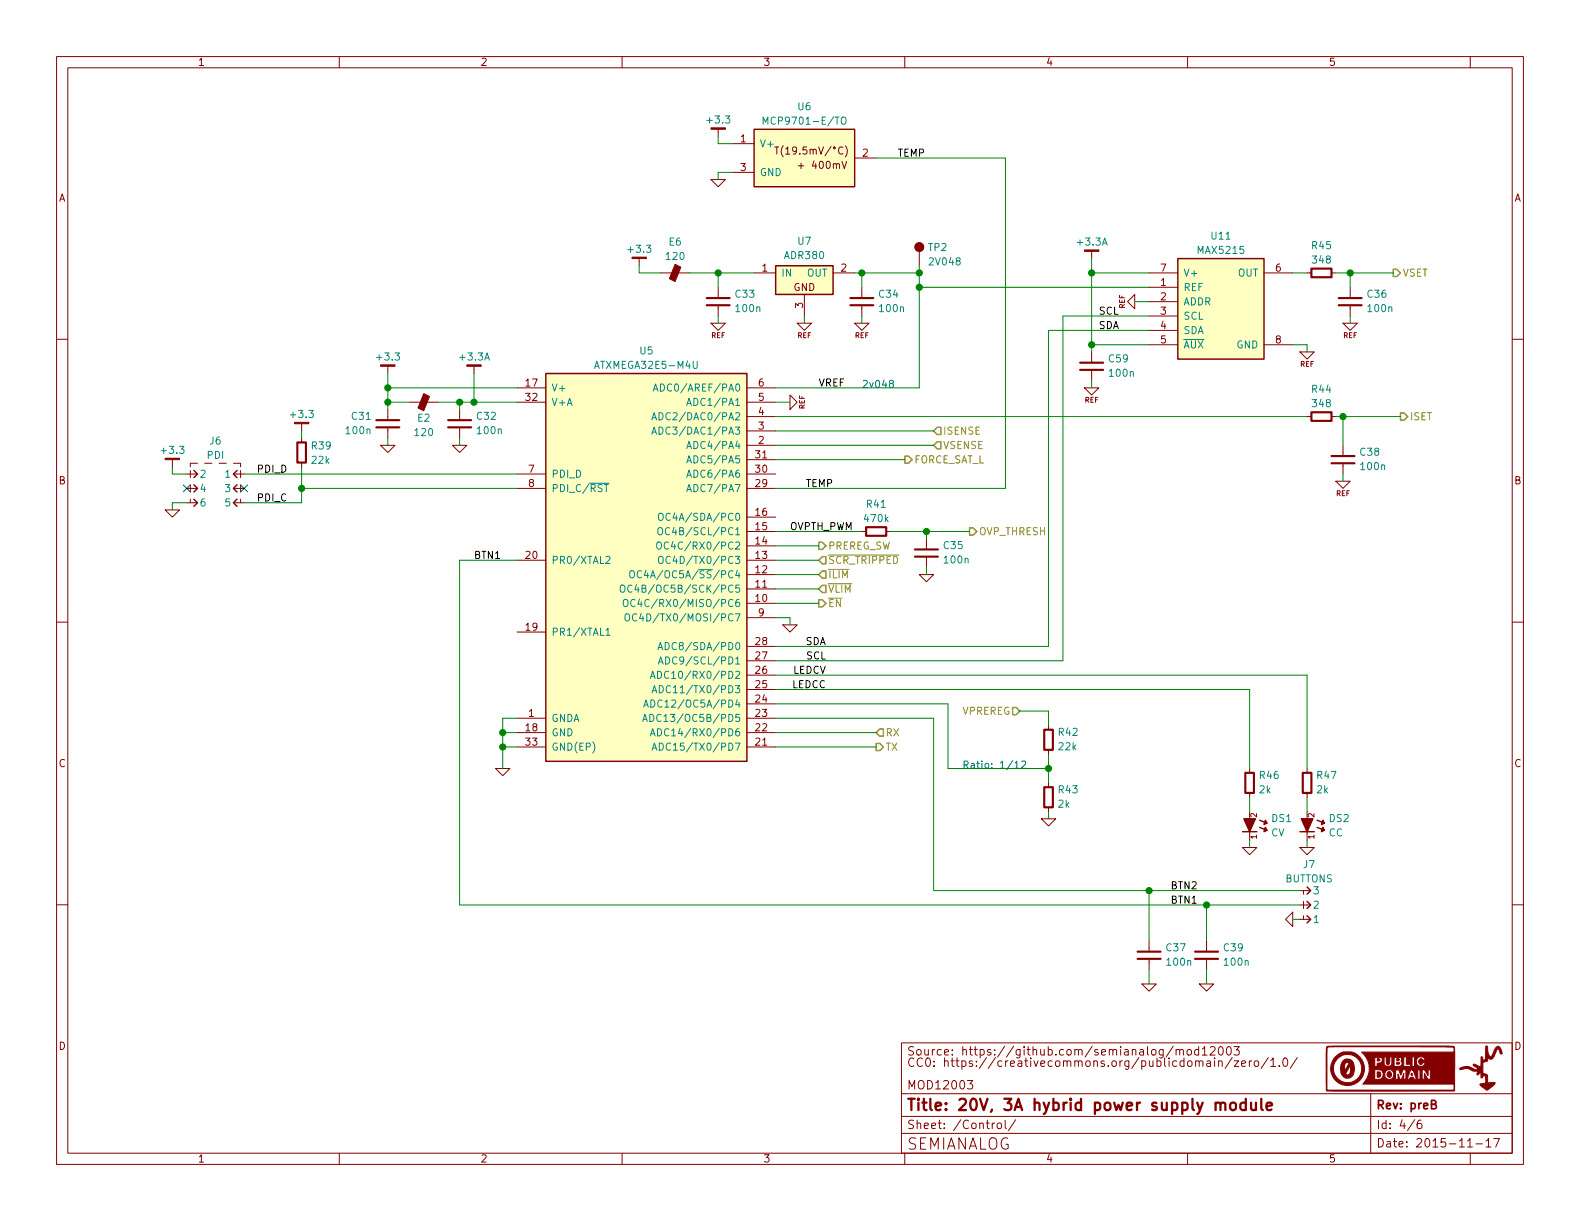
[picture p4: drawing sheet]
EESchema Schematic File Version 2
LIBS:Xilinx
LIBS:Vishay
LIBS:TexasInstruments
LIBS:symbol
LIBS:supertex
LIBS:st_ic
LIBS:ST
LIBS:skyworks
LIBS:silabs
LIBS:semi-trans-Vishay
LIBS:semi-trans-Toshiba
LIBS:semi-trans-TIP
LIBS:semi-trans-TI
LIBS:semi-trans-ST
LIBS:semi-trans-PZT
LIBS:semi-trans-OnSemi
LIBS:semi-trans-NXP
LIBS:semi-trans-MPS
LIBS:semi-trans-MMB
LIBS:semi-trans-misc
LIBS:semi-trans-IXYS
LIBS:semi-trans-IntRect
LIBS:semi-trans-Infineon
LIBS:semi-trans-Fairchild
LIBS:semi-trans-EPC
LIBS:semi-trans-DiodesInc
LIBS:semi-trans-BC
LIBS:semi-trans-AOS
LIBS:semi-trans-2N
LIBS:semi-thyristor-2N
LIBS:semi-opto-misc
LIBS:semi-diode-Vishay
LIBS:semi-diode-ST
LIBS:semi-diode-OnSemi
LIBS:semi-diode-NXP
LIBS:semi-diode-Murata
LIBS:semi-diode-MMB
LIBS:semi-diode-MCC
LIBS:semi-diode-DiodesInc
LIBS:semi-diode-BA
LIBS:semi-diode-1N
LIBS:_semi
LIBS:Recom
LIBS:power
LIBS:pcb
LIBS:pasv-xtal
LIBS:pasv-res
LIBS:pasv-ind
LIBS:pasv-cap
LIBS:pasv-Bourns
LIBS:pasv-BiTech
LIBS:passive
LIBS:onsemi
LIBS:NXP
LIBS:Micron
LIBS:Microchip
LIBS:mechanical
LIBS:maxim
LIBS:MACOM
LIBS:logic-7400
LIBS:logic-4000
LIBS:Littelfuse
LIBS:LinearTech
LIBS:_linear
LIBS:Lattice
LIBS:Intersil
LIBS:FTDI
LIBS:Fairchild
LIBS:_electromech
LIBS:display
LIBS:DiodesInc
LIBS:conn-test
LIBS:conn-te
LIBS:conn-tagconnect
LIBS:conn-molex
LIBS:conn-linx
LIBS:conn-fci
LIBS:conn-cui
LIBS:conn-100mil
LIBS:conn-2mm
LIBS:Atmel
LIBS:AnalogDevices
LIBS:Altera
LIBS:AOS
LIBS:pasv-Murata
LIBS:pasv-TDK
LIBS:mod12003-cache
EELAYER 25 0
EELAYER END
$Descr USLetter 11000 8500
encoding utf-8
Sheet 4 6
Title "20V, 3A hybrid power supply module"
Date "2015-11-17"
Rev "preB"
Comp "SEMIANALOG"
Comment1 "MOD12003"
Comment2 ""
Comment3 "CC0: https://creativecommons.org/publicdomain/zero/1.0/"
Comment4 "Source: https://github.com/semianalog/mod12003"
$EndDescr
$Comp
L +3.3 #PWR051
U 1 1
P 2700 2600
F 0 "#PWR051" H 2700 2650 30  0001 C CNN
F 1 "+3.3" H 2700 2713 50  0000 C CNN
F 2 "" H 2700 2600 60  0000 C CNN
F 3 "" H 2700 2600 60  0000 C CNN
	1    2700 2600
	1    0    0    -1  
$EndComp
$Comp
L GND #PWR052
U 1 1
P 2700 3100
F 0 "#PWR052" H 2700 3100 30  0001 C CNN
F 1 "GND" H 2700 3030 30  0001 C CNN
F 2 "" H 2700 3100 60  0000 C CNN
F 3 "" H 2700 3100 60  0000 C CNN
	1    2700 3100
	1    0    0    -1  
$EndComp
$Comp
L GND #PWR053
U 1 1
P 3500 5350
F 0 "#PWR053" H 3500 5350 30  0001 C CNN
F 1 "GND" H 3500 5280 30  0001 C CNN
F 2 "" H 3500 5350 60  0000 C CNN
F 3 "" H 3500 5350 60  0000 C CNN
	1    3500 5350
	1    0    0    -1  
$EndComp
$Comp
L +3.3A #PWR054
U 1 1
P 3300 2600
F 0 "#PWR054" H 3300 2650 30  0001 C CNN
F 1 "+3.3A" H 3300 2713 50  0000 C CNN
F 2 "" H 3300 2600 60  0000 C CNN
F 3 "" H 3300 2600 60  0000 C CNN
	1    3300 2600
	1    0    0    -1  
$EndComp
Text Label 5700 2700 0    50   ~ 0
VREF
$Comp
L ADR380 U7
U 1 1
P 5600 1950
F 0 "U7" H 5600 2219 50  0000 C CNN
F 1 "ADR380" H 5600 2119 50  0000 C CNN
F 2 "smd-semi:SOT-23" H 5600 1950 50  0001 C CNN
F 3 "" H 5600 1950 60  0000 C CNN
F 4 "IC ADI ADR380" H 6100 2700 60  0001 C CNN "BOM"
	1    5600 1950
	1    0    0    -1  
$EndComp
Text Notes 6000 2700 0    50   ~ 0
2v048
Text HLabel 9700 1900 2    50   Output ~ 0
VSET
Text HLabel 9750 2900 2    50   Output ~ 0
ISET
$Comp
L CONN-100MIL-M-2x3 J6
U 1 1
P 1500 3300
F 0 "J6" H 1500 3528 50  0000 C CNN
F 1 "PDI" H 1500 3428 50  0000 C CNN
F 2 "conn-100mil:CONN-100MIL-M-2x3" H 1475 3300 50  0001 C CNN
F 3 "" H 1475 3300 50  0000 C CNN
F 4 "(6) PIN STRIP 100mil" H 1500 3300 60  0001 C CNN "BOM"
	1    1500 3300
	-1   0    0    -1  
$EndComp
Text Label 2000 3300 2    50   ~ 0
PDI_D
Text Label 2000 3500 2    50   ~ 0
PDI_C
NoConn ~ 1700 3400
NoConn ~ 1300 3400
$Comp
L +3.3 #PWR055
U 1 1
P 1200 3250
F 0 "#PWR055" H 1200 3300 30  0001 C CNN
F 1 "+3.3" H 1200 3363 50  0000 C CNN
F 2 "" H 1200 3250 60  0000 C CNN
F 3 "" H 1200 3250 60  0000 C CNN
	1    1200 3250
	1    0    0    -1  
$EndComp
$Comp
L GND #PWR056
U 1 1
P 1200 3550
F 0 "#PWR056" H 1200 3550 30  0001 C CNN
F 1 "GND" H 1200 3480 30  0001 C CNN
F 2 "" H 1200 3550 60  0000 C CNN
F 3 "" H 1200 3550 60  0000 C CNN
	1    1200 3550
	1    0    0    -1  
$EndComp
$Comp
L +3.3 #PWR057
U 1 1
P 2100 3000
F 0 "#PWR057" H 2100 3050 30  0001 C CNN
F 1 "+3.3" H 2100 3113 50  0000 C CNN
F 2 "" H 2100 3000 60  0000 C CNN
F 3 "" H 2100 3000 60  0000 C CNN
	1    2100 3000
	1    0    0    -1  
$EndComp
Text HLabel 6100 5200 2    50   Output ~ 0
TX
Text HLabel 6100 5100 2    50   Input ~ 0
RX
$Comp
L REFGND #PWR058
U 1 1
P 6000 2250
F 0 "#PWR058" H 6000 2250 30  0001 C CNN
F 1 "REFGND" H 6000 2180 30  0001 C CNN
F 2 "" H 6000 2250 60  0000 C CNN
F 3 "" H 6000 2250 60  0000 C CNN
	1    6000 2250
	1    0    0    -1  
$EndComp
$Comp
L REFGND #PWR059
U 1 1
P 5600 2250
F 0 "#PWR059" H 5600 2250 30  0001 C CNN
F 1 "REFGND" H 5600 2180 30  0001 C CNN
F 2 "" H 5600 2250 60  0000 C CNN
F 3 "" H 5600 2250 60  0000 C CNN
	1    5600 2250
	1    0    0    -1  
$EndComp
$Comp
L REFGND #PWR060
U 1 1
P 5000 2250
F 0 "#PWR060" H 5000 2250 30  0001 C CNN
F 1 "REFGND" H 5000 2180 30  0001 C CNN
F 2 "" H 5000 2250 60  0000 C CNN
F 3 "" H 5000 2250 60  0000 C CNN
	1    5000 2250
	1    0    0    -1  
$EndComp
$Comp
L BEAD-0603 E?
U 1 1
P 2950 2800
AR Path="/55CEE1A2/55D21237" Ref="E?"  Part="1" 
AR Path="/55CDE77D/55D21237" Ref="E2"  Part="1" 
F 0 "E2" H 2950 2687 50  0000 C CNN
F 1 "120" H 2950 2587 50  0000 C CNN
F 2 "IPC7351-Nominal:INDC1608X95" H 2950 2800 50  0001 C CNN
F 3 "" H 2950 2850 60  0000 C CNN
F 4 "BEAD SMD 120 250mA [0603]" H 2950 2800 60  0001 C CNN "BOM"
	1    2950 2800
	1    0    0    -1  
$EndComp
Text HLabel 6500 3100 2    50   Input ~ 0
VSENSE
Text HLabel 6500 3000 2    50   Input ~ 0
ISENSE
$Comp
L REFGND #PWR061
U 1 1
P 9400 2250
F 0 "#PWR061" H 9400 2250 30  0001 C CNN
F 1 "REFGND" H 9400 2180 30  0001 C CNN
F 2 "" H 9400 2250 60  0000 C CNN
F 3 "" H 9400 2250 60  0000 C CNN
	1    9400 2250
	1    0    0    -1  
$EndComp
$Comp
L REFGND #PWR062
U 1 1
P 9350 3350
F 0 "#PWR062" H 9350 3350 30  0001 C CNN
F 1 "REFGND" H 9350 3280 30  0001 C CNN
F 2 "" H 9350 3350 60  0000 C CNN
F 3 "" H 9350 3350 60  0000 C CNN
	1    9350 3350
	1    0    0    -1  
$EndComp
Text HLabel 5700 3800 2    50   Output ~ 0
PREREG_SW
Text HLabel 5700 4000 2    50   Input ~ 0
~ILIM
Text HLabel 5700 4100 2    50   Input ~ 0
~VLIM
Text HLabel 7100 4950 0    50   Input ~ 0
VPREREG
$Comp
L GND #PWR063
U 1 1
P 6450 4000
F 0 "#PWR063" H 6450 4000 30  0001 C CNN
F 1 "GND" H 6450 3930 30  0001 C CNN
F 2 "" H 6450 4000 60  0000 C CNN
F 3 "" H 6450 4000 60  0000 C CNN
	1    6450 4000
	1    0    0    -1  
$EndComp
Text Label 5500 3700 0    50   ~ 0
OVPTH_PWM
Text HLabel 6750 3700 2    50   Output ~ 0
OVP_THRESH
Text HLabel 5700 3900 2    50   Input ~ 0
~SCR_TRIPPED
$Comp
L GND #PWR064
U 1 1
P 9100 5900
F 0 "#PWR064" H 9100 5900 30  0001 C CNN
F 1 "GND" H 9100 5830 30  0001 C CNN
F 2 "" H 9100 5900 60  0000 C CNN
F 3 "" H 9100 5900 60  0000 C CNN
	1    9100 5900
	1    0    0    -1  
$EndComp
$Comp
L GND #PWR065
U 1 1
P 8700 5900
F 0 "#PWR065" H 8700 5900 30  0001 C CNN
F 1 "GND" H 8700 5830 30  0001 C CNN
F 2 "" H 8700 5900 60  0000 C CNN
F 3 "" H 8700 5900 60  0000 C CNN
	1    8700 5900
	1    0    0    -1  
$EndComp
$Comp
L TESTPOINT TP?
U 1 1
P 6400 1850
AR Path="/55CEE1A2/55D1A68A" Ref="TP?"  Part="1" 
AR Path="/55CDE77D/55D1A68A" Ref="TP2"  Part="1" 
F 0 "TP2" H 6460 1975 50  0000 L CNN
F 1 "2V048" H 6460 1875 50  0000 L CNN
F 2 "conn-test:TEST-SMD-SMALL" H 6400 1850 50  0001 C CNN
F 3 "" H 6400 1850 50  0000 C CNN
	1    6400 1850
	1    0    0    -1  
$EndComp
$Comp
L REFGND #PWR066
U 1 1
P 5500 2800
F 0 "#PWR066" H 5500 2800 30  0001 C CNN
F 1 "REFGND" H 5500 2730 30  0001 C CNN
F 2 "" H 5500 2800 60  0000 C CNN
F 3 "" H 5500 2800 60  0000 C CNN
	1    5500 2800
	0    -1   -1   0   
$EndComp
$Comp
L LED-5MM DS1
U 1 1
P 8700 5750
F 0 "DS1" H 8850 5800 50  0000 L CNN
F 1 "CV" H 8850 5700 50  0000 L CNN
F 2 "pth-semi:LED-5mm" H 8700 5750 50  0001 C CNN
F 3 "" H 8700 5750 60  0000 C CNN
F 4 "LED GREEN [5mm]" H 9550 6300 60  0001 C CNN "BOM"
	1    8700 5750
	1    0    0    -1  
$EndComp
$Comp
L LED-5MM DS2
U 1 1
P 9100 5750
F 0 "DS2" H 9250 5800 50  0000 L CNN
F 1 "CC" H 9250 5700 50  0000 L CNN
F 2 "pth-semi:LED-5mm" H 9100 5750 50  0001 C CNN
F 3 "" H 9100 5750 60  0000 C CNN
F 4 "LED RED [5mm]" H 9950 6300 60  0001 C CNN "BOM"
	1    9100 5750
	1    0    0    -1  
$EndComp
$Comp
L CONN-100MIL-M-1x3-SHROUD J7
U 1 1
P 9100 6400
F 0 "J7" H 9114 6014 50  0000 C CNN
F 1 "BUTTONS" H 9114 6114 50  0000 C CNN
F 2 "conn-100mil:CONN-100MIL-M-1x3-SHROUD" H 9100 6400 50  0001 C CNN
F 3 "" H 9100 6400 50  0000 C CNN
	1    9100 6400
	1    0    0    1   
$EndComp
$Comp
L GND #PWR067
U 1 1
P 9000 6400
F 0 "#PWR067" H 9000 6400 30  0001 C CNN
F 1 "GND" H 9000 6330 30  0001 C CNN
F 2 "" H 9000 6400 60  0000 C CNN
F 3 "" H 9000 6400 60  0000 C CNN
	1    9000 6400
	0    1    1    0   
$EndComp
$Comp
L GND #PWR068
U 1 1
P 8400 6850
F 0 "#PWR068" H 8400 6850 30  0001 C CNN
F 1 "GND" H 8400 6780 30  0001 C CNN
F 2 "" H 8400 6850 60  0000 C CNN
F 3 "" H 8400 6850 60  0000 C CNN
	1    8400 6850
	1    0    0    -1  
$EndComp
$Comp
L GND #PWR069
U 1 1
P 8000 6850
F 0 "#PWR069" H 8000 6850 30  0001 C CNN
F 1 "GND" H 8000 6780 30  0001 C CNN
F 2 "" H 8000 6850 60  0000 C CNN
F 3 "" H 8000 6850 60  0000 C CNN
	1    8000 6850
	1    0    0    -1  
$EndComp
$Comp
L GND #PWR070
U 1 1
P 3200 3100
F 0 "#PWR070" H 3200 3100 30  0001 C CNN
F 1 "GND" H 3200 3030 30  0001 C CNN
F 2 "" H 3200 3100 60  0000 C CNN
F 3 "" H 3200 3100 60  0000 C CNN
	1    3200 3100
	1    0    0    -1  
$EndComp
Text HLabel 5700 4200 2    50   Output ~ 0
~EN
$Comp
L GND #PWR071
U 1 1
P 5500 4350
F 0 "#PWR071" H 5500 4350 30  0001 C CNN
F 1 "GND" H 5500 4280 30  0001 C CNN
F 2 "" H 5500 4350 60  0000 C CNN
F 3 "" H 5500 4350 60  0000 C CNN
	1    5500 4350
	1    0    0    -1  
$EndComp
Text Notes 6700 5350 0    50   ~ 0
Ratio: 1/12
$Comp
L MCP9701-E/TO U6
U 1 1
P 5600 1100
F 0 "U6" H 5600 1455 50  0000 C CNN
F 1 "MCP9701-E/TO" H 5600 1355 50  0000 C CNN
F 2 "conn-100mil:CONN-100MIL-M-1x3" H 5650 1100 50  0001 C CNN
F 3 "" H 5650 1100 50  0000 C CNN
F 4 "IC MICROCHIP MCP9701-E/TO" H 6100 1950 60  0001 C CNN "BOM"
	1    5600 1100
	1    0    0    -1  
$EndComp
$Comp
L +3.3 #PWR072
U 1 1
P 5000 950
F 0 "#PWR072" H 5000 1000 30  0001 C CNN
F 1 "+3.3" H 5000 1063 50  0000 C CNN
F 2 "" H 5000 950 60  0000 C CNN
F 3 "" H 5000 950 60  0000 C CNN
	1    5000 950 
	1    0    0    -1  
$EndComp
$Comp
L GND #PWR073
U 1 1
P 5000 1250
F 0 "#PWR073" H 5000 1250 30  0001 C CNN
F 1 "GND" H 5000 1180 30  0001 C CNN
F 2 "" H 5000 1250 60  0000 C CNN
F 3 "" H 5000 1250 60  0000 C CNN
	1    5000 1250
	1    0    0    -1  
$EndComp
Text Label 6250 1100 0    50   ~ 0
TEMP
$Comp
L ATXMEGA32E5-M4U U5
U 1 1
P 4500 3950
F 0 "U5" H 4500 5455 50  0000 C CNN
F 1 "ATXMEGA32E5-M4U" H 4500 5355 50  0000 C CNN
F 2 "smd-semi:QFN40P400X400X55-33" H 4500 2550 50  0001 C CNN
F 3 "" H 4200 4300 50  0000 C CNN
F 4 "IC ATMEL ATXMEGA32E5-M4U" H 4500 2450 50  0001 C CNN "BOM"
	1    4500 3950
	1    0    0    -1  
$EndComp
$Comp
L R-0402 R45
U 1 1
P 9200 1900
F 0 "R45" V 9012 1900 50  0000 C CNN
F 1 "348" V 9112 1900 50  0000 C CNN
F 2 "IPC7351-Nominal:RESC1005X40" H 9200 1900 50  0001 C CNN
F 3 "" H 9200 1950 60  0000 C CNN
F 4 "RES SMD 348 1% [0402]" H 9950 2450 60  0001 C CNN "BOM"
	1    9200 1900
	0    1    1    0   
$EndComp
$Comp
L C-0402 C36
U 1 1
P 9400 2100
F 0 "C36" H 9513 2150 50  0000 L CNN
F 1 "100n" H 9513 2050 50  0000 L CNN
F 2 "IPC7351-Nominal:CAPC1005X55" H 9400 2100 50  0001 C CNN
F 3 "" H 9390 2075 60  0000 C CNN
F 4 "CAP MLCC 100n ≥X5R 10V 20% [0402]" H 10200 2650 60  0001 C CNN "BOM"
	1    9400 2100
	1    0    0    -1  
$EndComp
$Comp
L C-0402 C38
U 1 1
P 9350 3200
F 0 "C38" H 9463 3250 50  0000 L CNN
F 1 "100n" H 9463 3150 50  0000 L CNN
F 2 "IPC7351-Nominal:CAPC1005X55" H 9350 3200 50  0001 C CNN
F 3 "" H 9340 3175 60  0000 C CNN
F 4 "CAP MLCC 100n ≥X5R 10V 20% [0402]" H 10150 3750 60  0001 C CNN "BOM"
	1    9350 3200
	1    0    0    -1  
$EndComp
$Comp
L R-0402 R44
U 1 1
P 9200 2900
F 0 "R44" V 9012 2900 50  0000 C CNN
F 1 "348" V 9112 2900 50  0000 C CNN
F 2 "IPC7351-Nominal:RESC1005X40" H 9200 2900 50  0001 C CNN
F 3 "" H 9200 2950 60  0000 C CNN
F 4 "RES SMD 348 1% [0402]" H 9950 3450 60  0001 C CNN "BOM"
	1    9200 2900
	0    1    1    0   
$EndComp
$Comp
L C-0402 C32
U 1 1
P 3200 2950
AR Path="/55CDE77D/55FEB73A" Ref="C32"  Part="1" 
AR Path="/55C7FF09/55FEB73A" Ref="C?"  Part="1" 
F 0 "C32" H 3313 3000 50  0000 L CNN
F 1 "100n" H 3313 2900 50  0000 L CNN
F 2 "IPC7351-Nominal:CAPC1005X55" H 3200 2950 50  0001 C CNN
F 3 "" H 3190 2925 60  0000 C CNN
F 4 "CAP MLCC 100n ≥X5R 10V 20% [0402]" H 4000 3500 60  0001 C CNN "BOM"
	1    3200 2950
	1    0    0    -1  
$EndComp
$Comp
L R-0402 R?
U 1 1
P 2100 3150
AR Path="/55C7FF09/55FED969" Ref="R?"  Part="1" 
AR Path="/55CDE77D/55FED969" Ref="R39"  Part="1" 
F 0 "R39" H 2037 3100 50  0000 R CNN
F 1 "22k" H 2037 3200 50  0000 R CNN
F 2 "IPC7351-Nominal:RESC1005X40" H 2100 3150 50  0001 C CNN
F 3 "" H 2100 3200 60  0000 C CNN
F 4 "RES SMD 22k 1% [0402]" H 2850 3700 60  0001 C CNN "BOM"
	1    2100 3150
	-1   0    0    1   
$EndComp
$Comp
L R-0402 R43
U 1 1
P 7300 5550
F 0 "R43" H 7363 5600 50  0000 L CNN
F 1 "2k" H 7363 5500 50  0000 L CNN
F 2 "IPC7351-Nominal:RESC1005X40" H 7300 5550 50  0001 C CNN
F 3 "" H 7300 5600 60  0000 C CNN
F 4 "RES SMD 2k 1% [0402]" H 8050 6100 60  0001 C CNN "BOM"
	1    7300 5550
	1    0    0    -1  
$EndComp
$Comp
L R-0402 R42
U 1 1
P 7300 5150
F 0 "R42" H 7363 5200 50  0000 L CNN
F 1 "22k" H 7363 5100 50  0000 L CNN
F 2 "IPC7351-Nominal:RESC1005X40" H 7300 5150 50  0001 C CNN
F 3 "" H 7300 5200 60  0000 C CNN
F 4 "RES SMD 22k 1% [0402]" H 8050 5700 60  0001 C CNN "BOM"
	1    7300 5150
	1    0    0    -1  
$EndComp
$Comp
L C-0402 C31
U 1 1
P 2700 2950
AR Path="/55CDE77D/55FF86D3" Ref="C31"  Part="1" 
AR Path="/55C7FF09/55FF86D3" Ref="C?"  Part="1" 
F 0 "C31" H 2588 3000 50  0000 R CNN
F 1 "100n" H 2588 2900 50  0000 R CNN
F 2 "IPC7351-Nominal:CAPC1005X55" H 2700 2950 50  0001 C CNN
F 3 "" H 2690 2925 60  0000 C CNN
F 4 "CAP MLCC 100n ≥X5R 10V 20% [0402]" H 3500 3500 60  0001 C CNN "BOM"
	1    2700 2950
	1    0    0    -1  
$EndComp
$Comp
L C-0402 C35
U 1 1
P 6450 3850
F 0 "C35" H 6563 3900 50  0000 L CNN
F 1 "100n" H 6563 3800 50  0000 L CNN
F 2 "IPC7351-Nominal:CAPC1005X55" H 6450 3850 50  0001 C CNN
F 3 "" H 6440 3825 60  0000 C CNN
F 4 "CAP MLCC 100n ≥X5R 10V 20% [0402]" H 7250 4400 60  0001 C CNN "BOM"
	1    6450 3850
	1    0    0    -1  
$EndComp
$Comp
L R-0402 R41
U 1 1
P 6100 3700
F 0 "R41" V 5912 3700 50  0000 C CNN
F 1 "470k" V 6012 3700 50  0000 C CNN
F 2 "IPC7351-Nominal:RESC1005X40" H 6100 3700 50  0001 C CNN
F 3 "" H 6100 3750 60  0000 C CNN
F 4 "RES SMD 470k 1% [0402]" H 6850 4250 60  0001 C CNN "BOM"
	1    6100 3700
	0    1    1    0   
$EndComp
$Comp
L C-0402 C37
U 1 1
P 8000 6650
F 0 "C37" H 8113 6700 50  0000 L CNN
F 1 "100n" H 8113 6600 50  0000 L CNN
F 2 "IPC7351-Nominal:CAPC1005X55" H 8000 6650 50  0001 C CNN
F 3 "" H 7990 6625 60  0000 C CNN
F 4 "CAP MLCC 100n ≥X5R 10V 20% [0402]" H 8800 7200 60  0001 C CNN "BOM"
	1    8000 6650
	1    0    0    -1  
$EndComp
$Comp
L C-0402 C39
U 1 1
P 8400 6650
F 0 "C39" H 8513 6700 50  0000 L CNN
F 1 "100n" H 8513 6600 50  0000 L CNN
F 2 "IPC7351-Nominal:CAPC1005X55" H 8400 6650 50  0001 C CNN
F 3 "" H 8390 6625 60  0000 C CNN
F 4 "CAP MLCC 100n ≥X5R 10V 20% [0402]" H 9200 7200 60  0001 C CNN "BOM"
	1    8400 6650
	1    0    0    -1  
$EndComp
$Comp
L R-0402 R46
U 1 1
P 8700 5450
F 0 "R46" H 8763 5500 50  0000 L CNN
F 1 "2k" H 8763 5400 50  0000 L CNN
F 2 "IPC7351-Nominal:RESC1005X40" H 8700 5450 50  0001 C CNN
F 3 "" H 8700 5500 60  0000 C CNN
F 4 "RES SMD 2k 1% [0402]" H 9450 6000 60  0001 C CNN "BOM"
	1    8700 5450
	1    0    0    -1  
$EndComp
$Comp
L R-0402 R47
U 1 1
P 9100 5450
F 0 "R47" H 9163 5500 50  0000 L CNN
F 1 "2k" H 9163 5400 50  0000 L CNN
F 2 "IPC7351-Nominal:RESC1005X40" H 9100 5450 50  0001 C CNN
F 3 "" H 9100 5500 60  0000 C CNN
F 4 "RES SMD 2k 1% [0402]" H 9850 6000 60  0001 C CNN "BOM"
	1    9100 5450
	1    0    0    -1  
$EndComp
$Comp
L C-0402 C33
U 1 1
P 5000 2100
AR Path="/55CDE77D/56010135" Ref="C33"  Part="1" 
AR Path="/55C7FF09/56010135" Ref="C?"  Part="1" 
F 0 "C33" H 5113 2150 50  0000 L CNN
F 1 "100n" H 5113 2050 50  0000 L CNN
F 2 "IPC7351-Nominal:CAPC1005X55" H 5000 2100 50  0001 C CNN
F 3 "" H 4990 2075 60  0000 C CNN
F 4 "CAP MLCC 100n ≥X5R 10V 20% [0402]" H 5800 2650 60  0001 C CNN "BOM"
	1    5000 2100
	1    0    0    -1  
$EndComp
$Comp
L C-0402 C34
U 1 1
P 6000 2100
AR Path="/55CDE77D/560104B3" Ref="C34"  Part="1" 
AR Path="/55C7FF09/560104B3" Ref="C?"  Part="1" 
F 0 "C34" H 6113 2150 50  0000 L CNN
F 1 "100n" H 6113 2050 50  0000 L CNN
F 2 "IPC7351-Nominal:CAPC1005X55" H 6000 2100 50  0001 C CNN
F 3 "" H 5990 2075 60  0000 C CNN
F 4 "CAP MLCC 100n ≥X5R 10V 20% [0402]" H 6800 2650 60  0001 C CNN "BOM"
	1    6000 2100
	1    0    0    -1  
$EndComp
$Comp
L MAX5215 U11
U 1 1
P 8500 2150
F 0 "U11" H 8500 2655 50  0000 C CNN
F 1 "MAX5215" H 8500 2555 50  0000 C CNN
F 2 "IPC7351-Nominal:SOP65P490X110-8" H 8500 1650 50  0001 C CNN
F 3 "" H 8800 1800 50  0000 C CNN
F 4 "IC MAXIM MAX5215" H 8500 1750 50  0001 C CNN "BOM"
	1    8500 2150
	1    0    0    -1  
$EndComp
$Comp
L REFGND #PWR074
U 1 1
P 9100 2450
F 0 "#PWR074" H 9100 2450 30  0001 C CNN
F 1 "REFGND" H 9100 2380 30  0001 C CNN
F 2 "" H 9100 2450 60  0000 C CNN
F 3 "" H 9100 2450 60  0000 C CNN
	1    9100 2450
	1    0    0    -1  
$EndComp
$Comp
L REFGND #PWR075
U 1 1
P 7900 2100
F 0 "#PWR075" H 7900 2100 30  0001 C CNN
F 1 "REFGND" H 7900 2030 30  0001 C CNN
F 2 "" H 7900 2100 60  0000 C CNN
F 3 "" H 7900 2100 60  0000 C CNN
	1    7900 2100
	0    1    1    0   
$EndComp
Text Label 5750 4500 2    50   ~ 0
SDA
Text Label 5750 4600 2    50   ~ 0
SCL
Text Label 7650 2200 0    50   ~ 0
SCL
Text Label 7650 2300 0    50   ~ 0
SDA
Text Label 8150 6200 0    50   ~ 0
BTN2
Text Label 8150 6300 0    50   ~ 0
BTN1
Text Label 3300 3900 0    50   ~ 0
BTN1
Text Label 5750 4800 2    50   ~ 0
LEDCC
Text Label 5750 4700 2    50   ~ 0
LEDCV
$Comp
L GND #PWR076
U 1 1
P 7300 5700
F 0 "#PWR076" H 7300 5700 30  0001 C CNN
F 1 "GND" H 7300 5630 30  0001 C CNN
F 2 "" H 7300 5700 60  0000 C CNN
F 3 "" H 7300 5700 60  0000 C CNN
	1    7300 5700
	1    0    0    -1  
$EndComp
$Comp
L BEAD-0603 E?
U 1 1
P 4700 1900
AR Path="/55CEE1A2/56021D28" Ref="E?"  Part="1" 
AR Path="/55CDE77D/56021D28" Ref="E6"  Part="1" 
F 0 "E6" H 4700 2113 50  0000 C CNN
F 1 "120" H 4700 2013 50  0000 C CNN
F 2 "IPC7351-Nominal:INDC1608X95" H 4700 1900 50  0001 C CNN
F 3 "" H 4700 1950 60  0000 C CNN
F 4 "BEAD SMD 120 250mA [0603]" H 4700 1900 60  0001 C CNN "BOM"
	1    4700 1900
	1    0    0    -1  
$EndComp
$Comp
L +3.3 #PWR077
U 1 1
P 4450 1850
F 0 "#PWR077" H 4450 1900 30  0001 C CNN
F 1 "+3.3" H 4450 1963 50  0000 C CNN
F 2 "" H 4450 1850 60  0000 C CNN
F 3 "" H 4450 1850 60  0000 C CNN
	1    4450 1850
	1    0    0    -1  
$EndComp
$Comp
L +3.3A #PWR078
U 1 1
P 7600 1800
F 0 "#PWR078" H 7600 1850 30  0001 C CNN
F 1 "+3.3A" H 7600 1913 50  0000 C CNN
F 2 "" H 7600 1800 60  0000 C CNN
F 3 "" H 7600 1800 60  0000 C CNN
	1    7600 1800
	1    0    0    -1  
$EndComp
$Comp
L C-0402 C59
U 1 1
P 7600 2550
AR Path="/55CDE77D/5602364C" Ref="C59"  Part="1" 
AR Path="/55C7FF09/5602364C" Ref="C?"  Part="1" 
F 0 "C59" H 7713 2600 50  0000 L CNN
F 1 "100n" H 7713 2500 50  0000 L CNN
F 2 "IPC7351-Nominal:CAPC1005X55" H 7600 2550 50  0001 C CNN
F 3 "" H 7590 2525 60  0000 C CNN
F 4 "CAP MLCC 100n ≥X5R 10V 20% [0402]" H 8400 3100 60  0001 C CNN "BOM"
	1    7600 2550
	1    0    0    -1  
$EndComp
$Comp
L REFGND #PWR079
U 1 1
P 7600 2700
F 0 "#PWR079" H 7600 2700 30  0001 C CNN
F 1 "REFGND" H 7600 2630 30  0001 C CNN
F 2 "" H 7600 2700 60  0000 C CNN
F 3 "" H 7600 2700 60  0000 C CNN
	1    7600 2700
	1    0    0    -1  
$EndComp
Text Label 5800 3400 2    50   ~ 0
TEMP
Wire Wire Line
	3050 2800 3600 2800
Wire Wire Line
	2700 2800 2850 2800
Wire Wire Line
	2700 2600 2700 2850
Wire Wire Line
	2700 2700 3600 2700
Connection ~ 2700 2700
Connection ~ 2700 2800
Wire Wire Line
	2700 3100 2700 3050
Wire Wire Line
	3200 2850 3200 2800
Connection ~ 3200 2800
Wire Wire Line
	3200 3100 3200 3050
Wire Wire Line
	6400 2700 5400 2700
Wire Wire Line
	5950 1900 6400 1900
Wire Wire Line
	6400 1850 6400 2700
Wire Wire Line
	3500 5200 3600 5200
Wire Wire Line
	3500 5000 3500 5350
Wire Wire Line
	4800 1900 5250 1900
Connection ~ 5000 1900
Wire Wire Line
	5000 2250 5000 2200
Wire Wire Line
	5600 2200 5600 2250
Wire Wire Line
	3300 2600 3300 2800
Connection ~ 3300 2800
Wire Wire Line
	6000 2000 6000 1900
Connection ~ 6000 1900
Wire Wire Line
	6000 2250 6000 2200
Wire Wire Line
	9300 1900 9700 1900
Wire Wire Line
	9400 1900 9400 2000
Wire Wire Line
	9300 2900 9750 2900
Wire Wire Line
	9350 2900 9350 3100
Wire Wire Line
	9400 2200 9400 2250
Wire Wire Line
	9350 3350 9350 3300
Connection ~ 9400 1900
Connection ~ 9350 2900
Wire Wire Line
	1700 3300 3600 3300
Wire Wire Line
	2100 3500 1700 3500
Wire Wire Line
	2100 3250 2100 3500
Wire Wire Line
	2100 3400 3600 3400
Wire Wire Line
	1200 3250 1200 3300
Wire Wire Line
	1200 3300 1300 3300
Wire Wire Line
	1200 3550 1200 3500
Wire Wire Line
	1200 3500 1300 3500
Wire Wire Line
	2100 3000 2100 3050
Wire Wire Line
	6100 5200 5400 5200
Wire Wire Line
	6500 3100 5400 3100
Wire Wire Line
	6500 3000 5400 3000
Wire Wire Line
	5400 4900 6600 4900
Wire Wire Line
	5700 4000 5400 4000
Wire Wire Line
	5700 4100 5400 4100
Wire Wire Line
	7300 5250 7300 5450
Wire Wire Line
	6600 5350 7300 5350
Connection ~ 7300 5350
Wire Wire Line
	7300 5700 7300 5650
Wire Wire Line
	7300 5050 7300 4950
Wire Wire Line
	7300 4950 7100 4950
Wire Wire Line
	6000 3700 5400 3700
Wire Wire Line
	6200 3700 6750 3700
Wire Wire Line
	6450 3700 6450 3750
Wire Wire Line
	6450 4000 6450 3950
Connection ~ 6450 3700
Wire Wire Line
	5700 3900 5400 3900
Wire Wire Line
	8700 5550 8700 5650
Wire Wire Line
	9100 5550 9100 5650
Wire Wire Line
	9100 5900 9100 5850
Wire Wire Line
	8700 5900 8700 5850
Wire Wire Line
	9100 4700 9100 5350
Wire Wire Line
	8700 4800 8700 5350
Wire Wire Line
	5400 5100 6100 5100
Connection ~ 6400 1900
Wire Wire Line
	5400 2800 5500 2800
Wire Wire Line
	5400 3800 5700 3800
Wire Wire Line
	3500 5100 3600 5100
Connection ~ 3500 5200
Wire Wire Line
	3200 6300 9050 6300
Wire Wire Line
	6500 6200 9050 6200
Wire Wire Line
	9000 6400 9050 6400
Wire Wire Line
	8400 6550 8400 6300
Connection ~ 8400 6300
Connection ~ 8000 6200
Wire Wire Line
	8400 6850 8400 6750
Wire Wire Line
	8000 6850 8000 6750
Wire Wire Line
	6600 4900 6600 5350
Wire Wire Line
	5400 4700 9100 4700
Wire Wire Line
	5400 4800 8700 4800
Wire Wire Line
	5700 4200 5400 4200
Wire Wire Line
	5400 4300 5500 4300
Wire Wire Line
	5000 950  5000 1000
Wire Wire Line
	5000 1000 5100 1000
Wire Wire Line
	5000 1250 5000 1200
Wire Wire Line
	5000 1200 5100 1200
Wire Wire Line
	6100 1100 7000 1100
Connection ~ 2100 3400
Wire Wire Line
	3600 5000 3500 5000
Connection ~ 3500 5100
Wire Wire Line
	9100 2450 9100 2400
Wire Wire Line
	9100 2400 9000 2400
Wire Wire Line
	9100 1900 9000 1900
Wire Wire Line
	8000 2000 6400 2000
Connection ~ 6400 2000
Wire Wire Line
	7600 1800 7600 2450
Wire Wire Line
	7600 1900 8000 1900
Wire Wire Line
	7600 2400 8000 2400
Connection ~ 7600 1900
Wire Wire Line
	7900 2100 8000 2100
Wire Wire Line
	5500 4300 5500 4350
Wire Wire Line
	5400 4500 7300 4500
Wire Wire Line
	5400 4600 7400 4600
Wire Wire Line
	7400 2200 8000 2200
Wire Wire Line
	7300 2300 8000 2300
Wire Wire Line
	5400 5000 6500 5000
Wire Wire Line
	6500 5000 6500 6200
Wire Wire Line
	8000 6200 8000 6550
Wire Wire Line
	3200 3900 3600 3900
Wire Wire Line
	5400 2900 9100 2900
Wire Wire Line
	5000 2000 5000 1900
Wire Wire Line
	4450 1850 4450 1900
Wire Wire Line
	4450 1900 4600 1900
Wire Wire Line
	7600 2700 7600 2650
Connection ~ 7600 2400
Wire Wire Line
	5400 3400 7000 3400
Wire Wire Line
	3200 6300 3200 3900
Wire Wire Line
	7400 4600 7400 2200
Wire Wire Line
	7300 4500 7300 2300
Wire Wire Line
	7000 3400 7000 1100
Text HLabel 6300 3200 2    50   Output ~ 0
FORCE_SAT_L
Wire Wire Line
	6300 3200 5400 3200
$EndSCHEMATC
